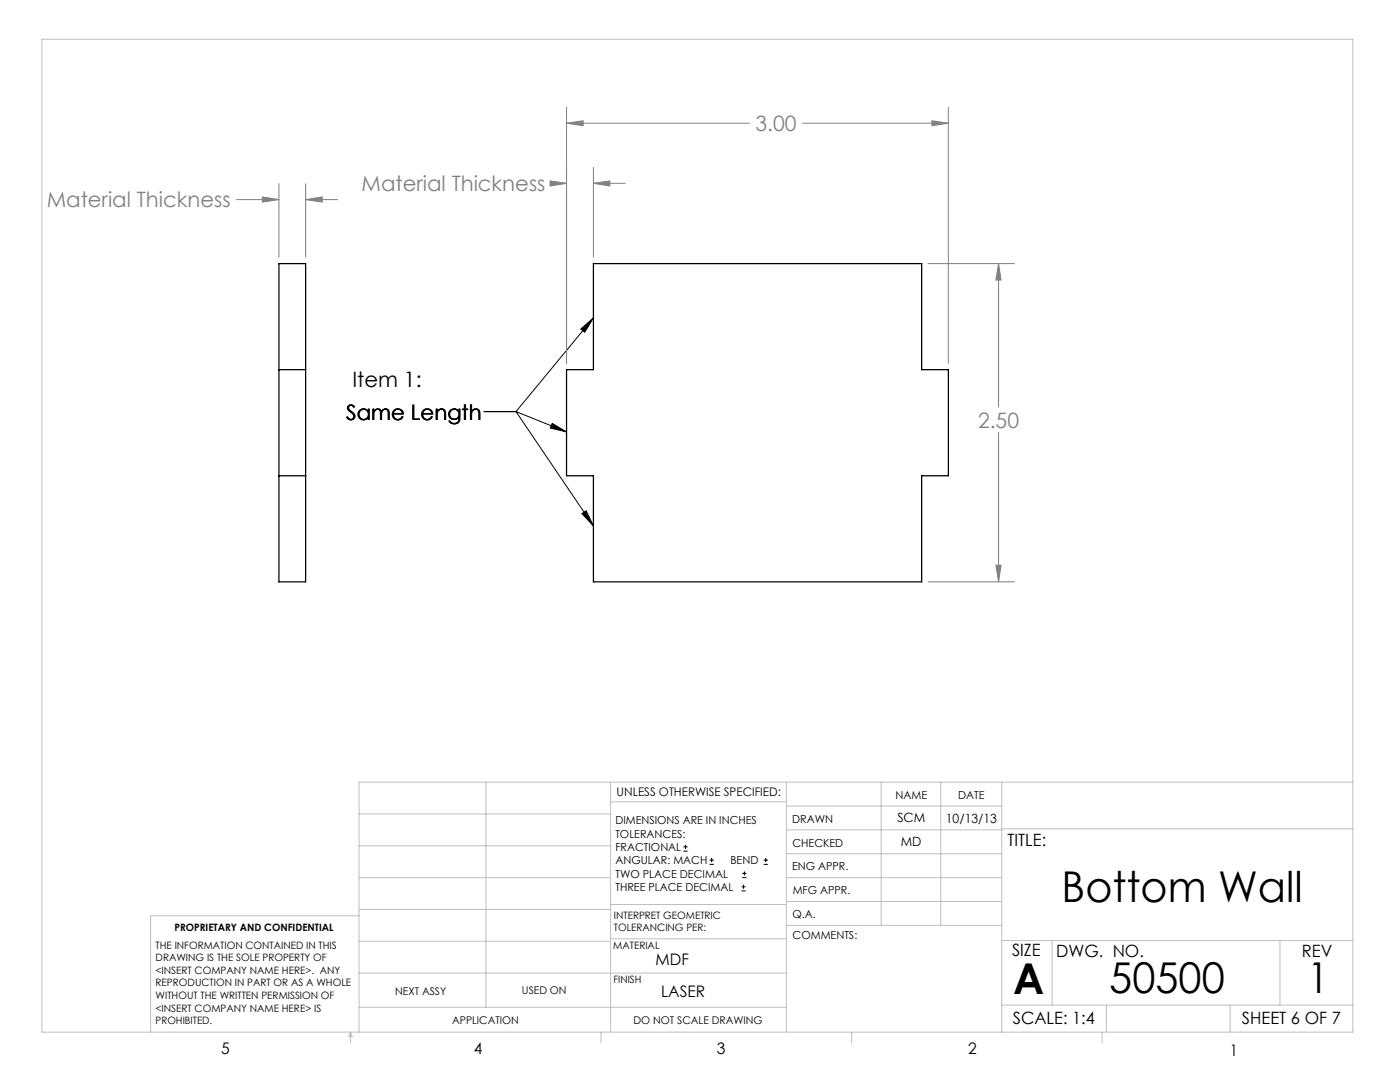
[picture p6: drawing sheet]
<svg xmlns="http://www.w3.org/2000/svg" width="279mm" height="216mm" viewBox="0 0 279 216" stroke-linecap="round" stroke-linejoin="round" font-family="sans-serif">
<g fill="none" stroke="#000" stroke-width=".2">
<path d="M115.9 65.7l2.5-2.3-1.7 2.9zM118.4 63.4l-15.4 18.7M96.6 82.1h6.4M103 82.1l10.1 4.1M103 82.1l15.4 22.9M110.2 84.5l2.9 1.7-3.3-.8zM116.1 102.5l.9-.6 1.4 3.1zM136.4 169.8h.8M136.4 169h.8M136.8 168.6v.8M141.6 172.5h.9M141.6 171.6h.9"/>
<path d="M142 171.2v.8M148 177.8h.8M148 177h.8M148.1 175.1h.8M148.1 174.3h.8M148.4 176.5v.8M148.6 173.9v.8M152.4 172.5h.8M152.4 171.6h.8M152.8 171.2v.8"/>
</g>
<g fill="none" stroke="#808080" stroke-width=".2">
<path d="M47.2 39.8h8.5M52.4 39.3l3.3 .5-3.3 .5zM55.7 36.7v14.6M61 39.8l3.3-.5v1zM61 36.7v14.6M61 39.8h6.3M109.8 36.1l3.3 .5-3.3 .5zM111.2 36.6h1.9M113.1 24.6l3.3-.5v1zM113.1 21.4v51.1M113.1 24.6h36.5M118.4 36.6l3.3-.5v1z"/>
<path d="M118.4 33.4v17.9M118.4 36.6h6.4M160.2 24.6h29.1M186 24.1l3.3 .5-3.3 .5zM189.3 21.4v51.1M185.2 52.6h17.3M199.3 52.6l.5 3.3h-1zM199.3 52.6v28.6M199.3 86.3v29.8M185.2 116.1h17.3M198.8 112.8h1l-.5 3.3z"/>
</g>
<g fill="none" stroke="#c0c0c0" stroke-width=".2">
<path d="M8.4 7.8h261.6v198.2h-261.6zM97 156.1v44.9M121.8 156.1v49.9M121.8 160h35.2M157 156.1v49.9M175.9 156.1v28.5M187.7 156.1v28.5M199.9 156.1v49.9M270 156.1h-198.4v49.9M71.6 175.1h50.2M71.6 168.8h50.2M71.6 162.4h50.2"/>
<path d="M157 170.4h42.9M157 165.6h42.9M157 160.8h42.9M157 175.1h42.9M157 179.9h42.9M199.9 165.4h70.1M71.6 194.2h85.4M71.6 187.8h50.2M71.6 181.5h50.2M71.6 182.7h-41.5v23.3M121.8 187.3h35.2M121.8 180.5h35.2"/>
<path d="M157 184.6h42.9M199.9 187.7h70.1M210 187.7v12.9M255.4 187.7v12.9M70 206v2.1M70 206l.3 .8h-.7zM71.6 201h85.4M119.9 206v2.1M170 206v2.1M199.9 200.6h70.1M220 206v2.1M220.8 200.6v5.4"/>
<path d="M245.5 200.6v5.4"/>
</g>
<path d="M115.9 65.7l2.5-2.3-1.7 2.9zM110.2 84.5l2.9 1.7-3.3-.8zM116.1 102.5l.9-.6 1.4 3.1z" fill="#000"/>
<path d="M113.1 24.6l3.3-.5v1zM186 24.1l3.3 .5-3.3 .5zM109.8 36.1l3.3 .5-3.3 .5zM118.4 36.6l3.3-.5v1zM199.3 52.6l.5 3.3h-1zM198.8 112.8h1l-.5 3.3zM52.4 39.3l3.3 .5-3.3 .5zM61 39.8l3.3-.5v1z" fill="#808080"/>
<path d="M55.7 52.6h5.3v63.5h-5.3zM118.4 52.6h65.5v21.2h5.4v21.1h-5.4v21.2h-65.5v-21.2h-5.3v-21.1h5.3zM55.7 73.8h5.3M55.7 94.9h5.3" fill="none" stroke="#000" stroke-width=".25"/>
<g font-size="8.5">
<text x="211.9" y="179.9">Bottom Wall</text>
<text x="202.2" y="198.3">A</text>
<text x="221.4" y="198.1">50500</text>
<text x="260.9" y="198.1">1</text>
</g>
<g font-size="4.2" fill="#808080">
<text x="150.8" y="26.2">3.00</text>
<text x="9.3" y="41.4">Material Thickness</text>
<text x="72.1" y="38.2">Material Thickness</text>
<text x="195.2" y="85.3">2.50</text>
</g>
<g font-size="4.2">
<text x="70.3" y="77.1">Item 1:</text>
<text x="69.1" y="83.7">Same Length</text>
</g>
<g font-size="3.4">
<text x="201.1" y="168.8">TITLE:</text>
<text x="202" y="190.8">SIZE</text>
<text x="210.8" y="190.9">DWG. NO.</text>
<text x="259.8" y="191">REV</text>
<text x="202.1" y="204.4">SCALE: 1:4</text>
<text x="247.8" y="204.4">SHEET 6 OF 7</text>
</g>
<g font-size="3.2">
<text x="130.8" y="192.5">MDF</text>
<text x="131.9" y="198.9">LASER</text>
<text x="44.2" y="210.4">5</text>
<text x="94.6" y="210.3">4</text>
<text x="143.1" y="210.4">3</text>
<text x="193.2" y="210.3">2</text>
<text x="245.4" y="210.6">1</text>
</g>
<g font-size="2.5">
<text x="179.1" y="164.1">SCM</text>
<text x="188.8" y="164.2">10/13/13</text>
<text x="179.8" y="168.8">MD</text>
</g>
<text font-size="2.4" x="123.1" y="158.9">UNLESS OTHERWISE SPECIFIED:</text>
<g font-size="2.2">
<text x="178.7" y="159.4">NAME</text>
<text x="191.2" y="159.4">DATE</text>
<text x="122.8" y="164.5">DIMENSIONS ARE IN INCHES</text>
<text x="122.8" y="167.1">TOLERANCES:</text>
<text x="158.1" y="164.2">DRAWN</text>
<text x="122.8" y="169.8">FRACTIONAL</text>
<text x="122.8" y="172.5">ANGULAR: MACH</text>
<text x="145.8" y="172.5">BEND</text>
<text x="158.1" y="173.7">ENG APPR.</text>
<text x="158.2" y="169.1">CHECKED</text>
<text x="122.8" y="175.1">TWO PLACE DECIMAL</text>
<text x="122.8" y="177.8">THREE PLACE DECIMAL</text>
<text x="158.2" y="178.4">MFG APPR.</text>
<text x="158.2" y="183.2">Q.A.</text>
<text x="158.2" y="187.4">COMMENTS:</text>
</g>
<g font-size="2.1">
<text x="78.8" y="198.5">NEXT ASSY</text>
<text x="104.2" y="198.4">USED ON</text>
<text x="90.2" y="204.3">APPLICATION</text>
<text x="126.4" y="204.3">DO NOT SCALE DRAWING</text>
</g>
<g font-size="2">
<text x="34.8" y="185.7">PROPRIETARY AND CONFIDENTIAL</text>
<text x="122.5" y="183.3">INTERPRET GEOMETRIC</text>
<text x="122.5" y="185.9">TOLERANCING PER:</text>
<text x="31.1" y="189.3">THE INFORMATION CONTAINED IN THIS</text>
<text x="31.1" y="191.8">DRAWING IS THE SOLE PROPERTY OF</text>
<text x="122.4" y="189.4">MATERIAL</text>
<text x="31.1" y="194.3">&lt;INSERT COMPANY NAME HERE&gt;. ANY</text>
<text x="31.1" y="196.8">REPRODUCTION IN PART OR AS A WHOLE</text>
<text x="122.4" y="196.2">FINISH</text>
<text x="31.1" y="199.4">WITHOUT THE WRITTEN PERMISSION OF</text>
<text x="31.1" y="201.9">&lt;INSERT COMPANY NAME HERE&gt; IS</text>
<text x="31.1" y="204.4">PROHIBITED.</text>
</g>
</svg>
